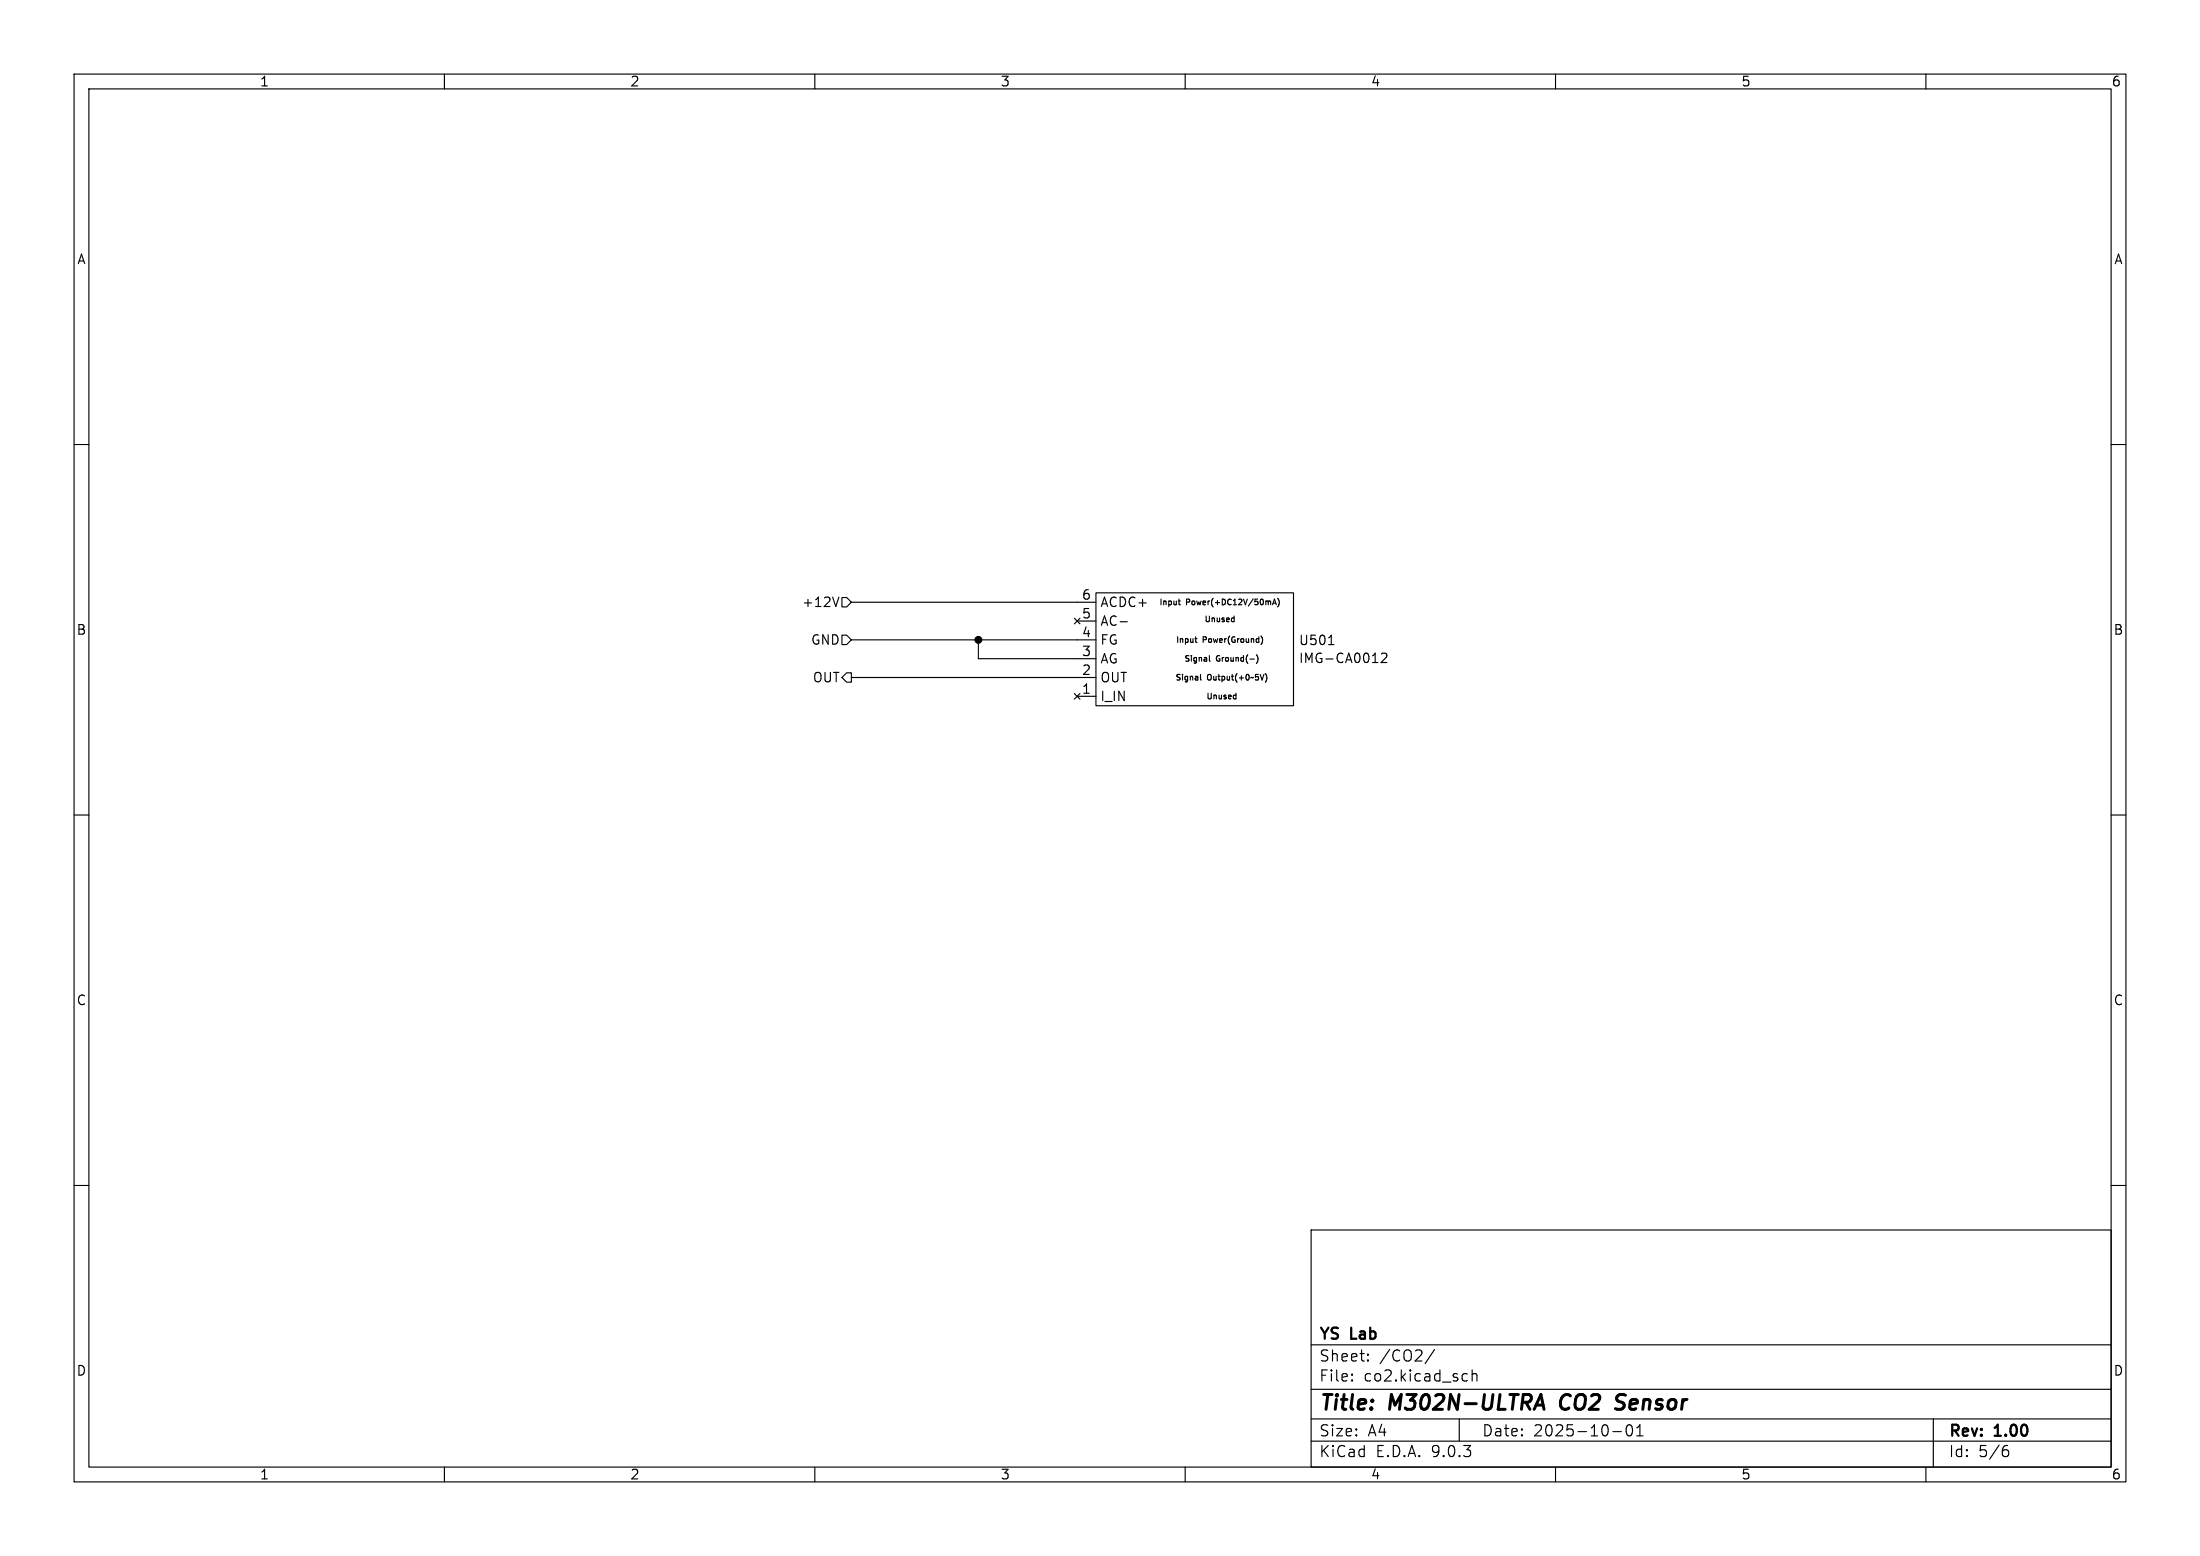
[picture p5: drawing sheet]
<svg xmlns="http://www.w3.org/2000/svg" width="297mm" height="210mm" viewBox="0 0 297 210" stroke-linecap="round" stroke-linejoin="round" font-family="sans-serif">
<g fill="none" stroke="#000" stroke-width=".15">
<path d="M10 10h277v190h-277zM12 12h273v186h-273zM60 10v2M110 10v2M160 10v2M210 10v2M260 10v2M10 60h2M285 60h2M113.3 80.6l-.5 1.3M113.7 85.7h.6l.6 .7-.6 .6h-.6zM113.7 80.6h.6l.6 .7-.6 .6h-.6z"/>
<path d="M114.3 90.8h.6v1.3h-.6l-.6-.7zM114.9 91.4h33.1M114.9 86.4h33.1M114.9 81.3h33.1M132.1 86.4v2.5h15.9M145 93.6l.8 .8M145 83.4l.8 .8M145.4 94h2.6M145.4 83.8h2.6M145.8 93.6l-.8 .8M145.8 83.4l-.8 .8M148 80h26.6v15.3h-26.6z"/>
<path d="M151.2 83.9h1M159.1 81.1h.2M159.2 80.9v.6l.1 .1M161.3 86.2h.3M161.4 85.9v.7l.2 .1M162.1 91v.7l.1 .1M163.3 88.5v.6l.1 .1M166.4 83.4h.2M166.6 83.1v.8M166.6 83.9h-.2M166.6 93.8l.3 .1M166.9 93.6v.7"/>
<path d="M166.9 94.3h-.3M168.7 89h.6M169.6 88.4a.87 .87 0 0 1 0 1.1M170.1 91l.3 .8 .2-.8M170.2 85.8a.87 .87 0 0 1 0 1.2M170.8 90.9a.87 .87 0 0 1 0 1.2M171.3 81.2h.2v.4M171.8 81.6l.2-.7 .3 .7M171.9 81.4h.3M172.5 80.8a.87 .87 0 0 1 0 1.1M179.4 87h.7M186.5 88.3l.2-.1h.3l.2 .1v.2v.2l-.8 .7h.8"/>
<path d="M10 110h2M285 110h2M10 160h2M177 166h108v32h-108zM285 160h2M60 198v2M110 198v2M160 198v2M177 194.5h108M177 191.5h108M177 187.5h108M177 181.5h108"/>
<path d="M182.5 186.3h.1l-.1 .1M182.5 186.3v.1M182.5 185.5v.1M182.5 185.5h.1l-.1 .1M184.7 183.6v.1M184.7 183.6h-.1l.1 .1M184.7 182.8v.1M184.7 182.8h-.1l.1 .1M193.7 182.1l-1.3 2M197 191.5v3M197.7 185.4l.4 .1M198.1 186.3l-.4 .1"/>
<path d="M198.7 185.5a.37 .37 0 0 1 .7 .1v.8M198.7 184.9v1.5M210 198v2M217.7 193.2h1.2M219.7 192.4a.36 .36 0 0 1 .3-.1 .36 .36 0 0 1 .3 .3 .77 .77 0 0 1-.4 1.2 .91 .91 0 0 1-.2-1.4zM221 193.8h.8M221 192.7l.4-.4v1.5M260 198v2M261 191.5v6.5M270.6 195.7h.4l.2 .3-.1 .5-.2 .1h-.3M271 195.1l-.4 .1"/>
</g>
<path d="M207.1 190.2l.9-2 .4 2M207.4 189.6h.9M210.9 188.5a1.27 1.27 0 0 0 0 1.6M218.2 188.8l.2 .3 .7 .3M219.1 190a.85 .85 0 0 1-1 .1M219.2 188.2h-.5l-.4 .4" fill="none" stroke="#000" stroke-width=".4"/>
<circle cx="132.1" cy="86.4" r=".46" fill="#000" stroke="#000" stroke-width=".15"/>
<g font-size="2.8">
<text x="178" y="190.9">Title:</text>
<text x="187.7" y="190.9">M302N-ULTRA</text>
<text x="211.5" y="190.9">CO2</text>
<text x="219.8" y="190.9">Sensor</text>
</g>
<g font-size="2.1">
<text x="178" y="184">Sheet:</text>
<text x="178" y="181.2">YS</text>
<text x="182.5" y="181.2">Lab</text>
<text x="186.2" y="184">/CO2/</text>
<text x="178" y="186.7">File:</text>
<text x="184.1" y="186.7">co2.kicad_sch</text>
<text x="178" y="196.9">KiCad</text>
<text x="178" y="194.1">Size:</text>
<text x="184.7" y="194.1">A4</text>
<text x="185.7" y="196.9">E.D.A.</text>
<text x="193.3" y="196.9">9.0.3</text>
<text x="200" y="194.1">Date:</text>
<text x="207" y="194.1">2025-10-01</text>
<text x="263" y="194.3">Rev:</text>
<text x="263" y="196.9">Id:</text>
<text x="267.1" y="196.9">5/6</text>
<text x="269.4" y="194.3">1.00</text>
</g>
<g font-size="1.8">
<text x="35" y="11.9">1</text>
<text x="85" y="11.9">2</text>
<text x="135" y="11.9">3</text>
<text x="185" y="11.9">4</text>
<text x="235" y="11.9">5</text>
<text x="285" y="11.9">6</text>
<text x="10.3" y="35.9">A</text>
<text x="285.3" y="35.9">A</text>
<text x="108.2" y="82.1">+12V</text>
<text x="146" y="83.6">5</text>
<text x="146" y="81">6</text>
<text x="148.5" y="82.1">ACDC+</text>
<text x="10.3" y="85.9">B</text>
<text x="109.4" y="87.2">GND</text>
<text x="146" y="88.6">3</text>
<text x="146" y="86.1">4</text>
<text x="148.5" y="89.8">AG</text>
<text x="148.5" y="87.2">FG</text>
<text x="148.5" y="84.7">AC-</text>
<text x="175.3" y="87.3">U501</text>
<text x="175.3" y="89.7">IMG-CA0012</text>
<text x="285.3" y="85.9">B</text>
<text x="109.6" y="92.3">OUT</text>
<text x="146" y="93.7">1</text>
<text x="146" y="91.2">2</text>
<text x="148.5" y="94.8">I_IN</text>
<text x="148.5" y="92.3">OUT</text>
<text x="10.3" y="135.9">C</text>
<text x="285.3" y="135.9">C</text>
<text x="10.3" y="185.9">D</text>
<text x="285.3" y="185.9">D</text>
<text x="35" y="199.9">1</text>
<text x="85" y="199.9">2</text>
<text x="135" y="199.9">3</text>
<text x="185" y="199.9">4</text>
<text x="235" y="199.9">5</text>
<text x="285" y="199.9">6</text>
</g>
<g font-size="1.1">
<text x="156.4" y="81.9">Input</text>
<text x="160.2" y="81.9">Power(+DC12V/50mA)</text>
<text x="158.7" y="87">Input</text>
<text x="159.8" y="89.5">Signal</text>
<text x="162.4" y="87">Power(Ground)</text>
<text x="162.5" y="84.2">Unused</text>
<text x="164.2" y="89.5">Ground(-)</text>
<text x="158.6" y="92">Signal</text>
<text x="162.8" y="94.6">Unused</text>
<text x="163" y="92">Output(+0~5V)</text>
</g>
</svg>
